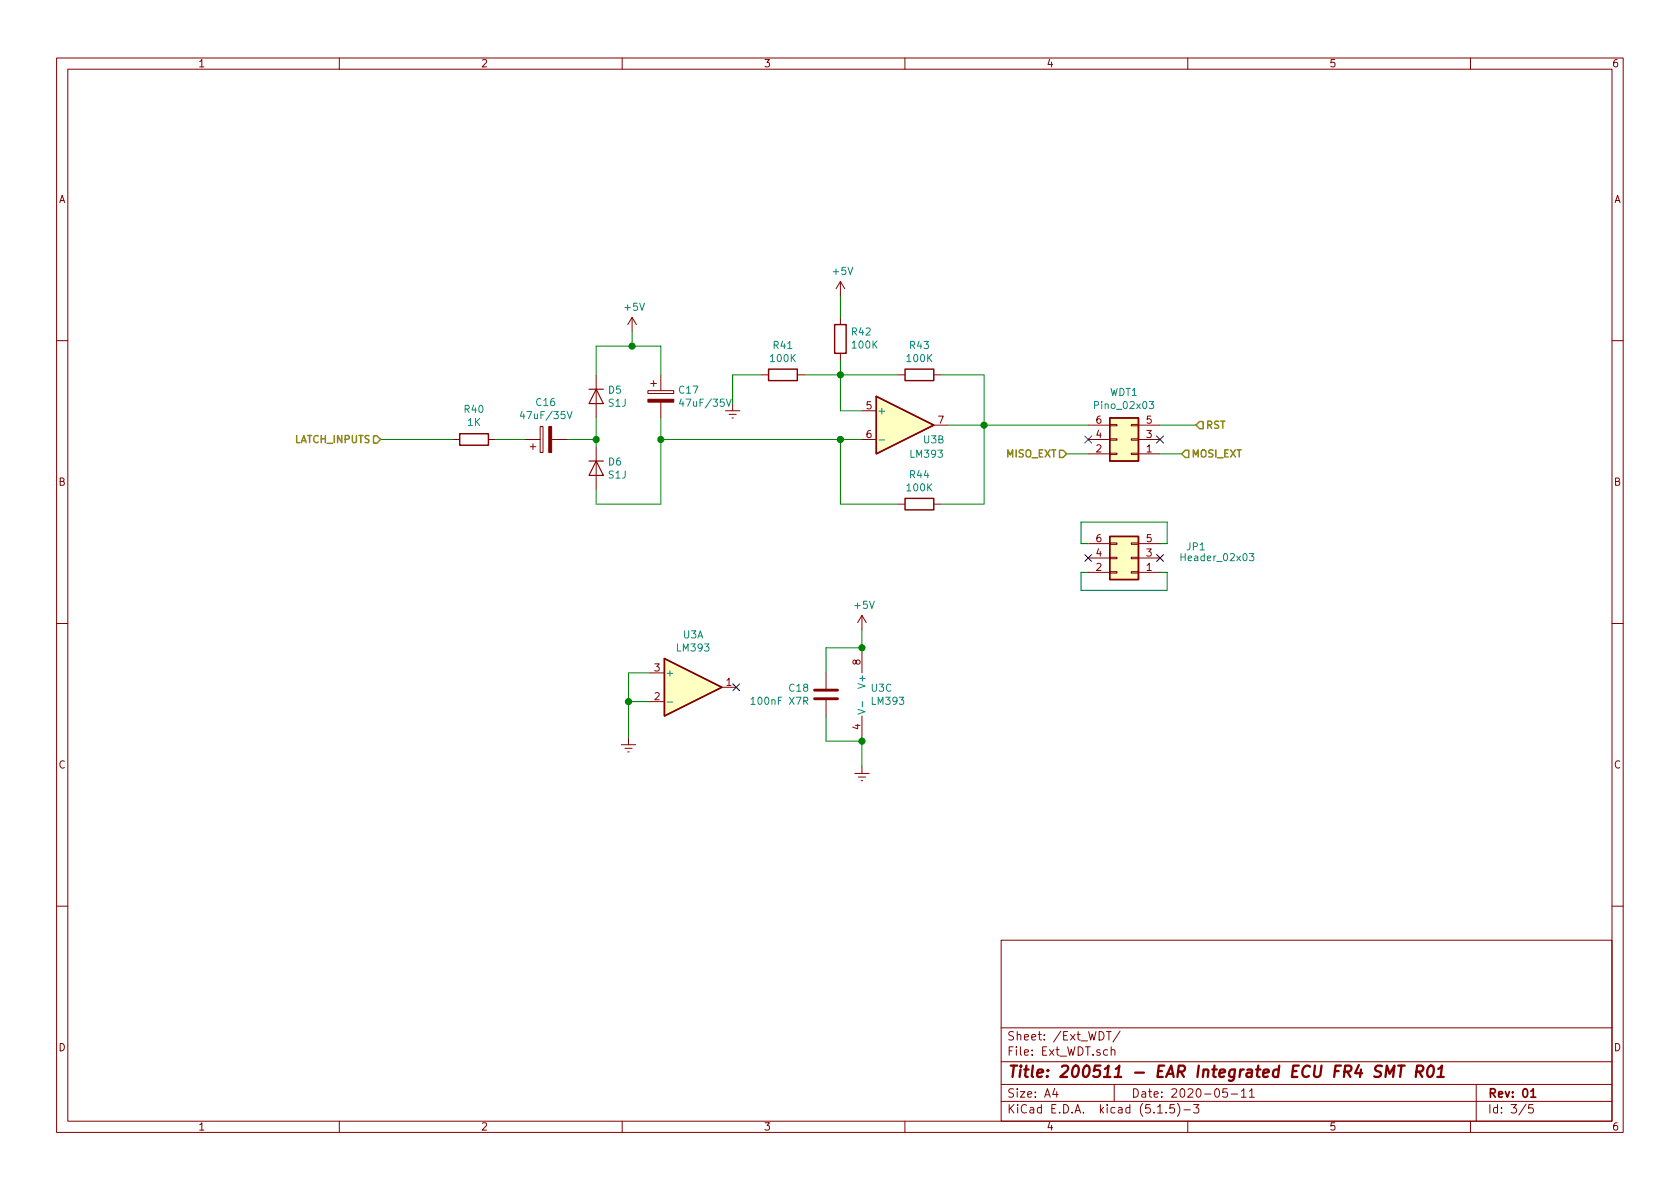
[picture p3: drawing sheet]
EESchema Schematic File Version 4
EELAYER 30 0
EELAYER END
$Descr A4 11693 8268
encoding utf-8
Sheet 3 5
Title "200511 - EAR Integrated ECU FR4 SMT R01"
Date "2020-05-11"
Rev "01"
Comp ""
Comment1 ""
Comment2 ""
Comment3 ""
Comment4 ""
$EndDescr
Text HLabel 7425 3150 0    50   Input ~ 10
MISO_EXT
Text HLabel 8225 3150 2    50   Input ~ 10
MOSI_EXT
Text HLabel 8325 2950 2    50   Input ~ 10
RST
$Comp
L Device:R R?
U 1 1
P 3300 3050
AR Path="/5F3E7673" Ref="R?"  Part="1" 
AR Path="/5F36C4C1/5F3E7673" Ref="R40"  Part="1" 
F 0 "R40" V 3507 3050 50  0000 C CNN
F 1 "1K" V 3416 3050 50  0000 C CNN
F 2 "Resistor_SMD:R_0805_2012Metric" V 3230 3050 50  0001 C CNN
F 3 "~" H 3300 3050 50  0001 C CNN
	1    3300 3050
	0    -1   -1   0   
$EndComp
$Comp
L Device:CP C?
U 1 1
P 3800 3050
AR Path="/5F3E76BA" Ref="C?"  Part="1" 
AR Path="/5F36C4C1/5F3E76BA" Ref="C16"  Part="1" 
F 0 "C16" V 4055 3050 50  0000 C CNN
F 1 "47uF/35V" V 3964 3050 50  0000 C CNN
F 2 "Capacitor_THT:CP_Radial_D5.0mm_P2.50mm" H 3838 2900 50  0001 C CNN
F 3 "~" H 3800 3050 50  0001 C CNN
	1    3800 3050
	0    -1   -1   0   
$EndComp
$Comp
L Device:R R?
U 1 1
P 5850 2350
AR Path="/5E9F6A7F/5F3E76C1" Ref="R?"  Part="1" 
AR Path="/5F3E76C1" Ref="R?"  Part="1" 
AR Path="/5F36C4C1/5F3E76C1" Ref="R42"  Part="1" 
F 0 "R42" H 5780 2304 50  0000 R CNN
F 1 "100K" H 5780 2395 50  0000 R CNN
F 2 "Resistor_SMD:R_0805_2012Metric" V 5780 2350 50  0001 C CNN
F 3 "~" H 5850 2350 50  0001 C CNN
	1    5850 2350
	-1   0    0    1   
$EndComp
$Comp
L power:+5V #PWR?
U 1 1
P 5850 2050
AR Path="/5F3E76C8" Ref="#PWR?"  Part="1" 
AR Path="/5F36C4C1/5F3E76C8" Ref="#PWR064"  Part="1" 
F 0 "#PWR064" H 5850 1900 50  0001 C CNN
F 1 "+5V" H 5865 2223 50  0000 C CNN
F 2 "" H 5850 2050 50  0001 C CNN
F 3 "" H 5850 2050 50  0001 C CNN
	1    5850 2050
	1    0    0    -1  
$EndComp
$Comp
L Diode:1N4007 D?
U 1 1
P 4150 2750
AR Path="/5F3F7189" Ref="D?"  Part="1" 
AR Path="/5F36C4C1/5F3F7189" Ref="D5"  Part="1" 
F 0 "D5" V 4104 2829 50  0000 L CNN
F 1 "S1J" V 4195 2829 50  0000 L CNN
F 2 "Diode_SMD:D_SMA" H 4150 2575 50  0001 C CNN
F 3 "http://www.vishay.com/docs/88503/1n4001.pdf" H 4150 2750 50  0001 C CNN
	1    4150 2750
	0    1    1    0   
$EndComp
$Comp
L Diode:1N4007 D?
U 1 1
P 4150 3250
AR Path="/5F3F782B" Ref="D?"  Part="1" 
AR Path="/5F36C4C1/5F3F782B" Ref="D6"  Part="1" 
F 0 "D6" V 4104 3329 50  0000 L CNN
F 1 "S1J" V 4195 3329 50  0000 L CNN
F 2 "Diode_SMD:D_SMA" H 4150 3075 50  0001 C CNN
F 3 "http://www.vishay.com/docs/88503/1n4001.pdf" H 4150 3250 50  0001 C CNN
	1    4150 3250
	0    1    1    0   
$EndComp
$Comp
L Device:CP C?
U 1 1
P 4600 2750
AR Path="/5F3F7D37" Ref="C?"  Part="1" 
AR Path="/5F36C4C1/5F3F7D37" Ref="C17"  Part="1" 
F 0 "C17" H 4718 2796 50  0000 L CNN
F 1 "47uF/35V" H 4718 2705 50  0000 L CNN
F 2 "Capacitor_THT:CP_Radial_D5.0mm_P2.50mm" H 4638 2600 50  0001 C CNN
F 3 "~" H 4600 2750 50  0001 C CNN
	1    4600 2750
	1    0    0    -1  
$EndComp
Wire Wire Line
	6000 3050 5850 3050
Wire Wire Line
	4600 3050 4600 3500
Wire Wire Line
	4600 3500 4150 3500
Wire Wire Line
	4150 3500 4150 3400
Wire Wire Line
	4150 2900 4150 3050
Wire Wire Line
	4150 2400 4400 2400
Wire Wire Line
	4600 2900 4600 3050
Connection ~ 4600 3050
Wire Wire Line
	4150 2400 4150 2600
Wire Wire Line
	4600 2400 4600 2600
Wire Wire Line
	3950 3050 4150 3050
Connection ~ 4150 3050
Wire Wire Line
	4150 3050 4150 3100
Wire Wire Line
	3650 3050 3450 3050
$Comp
L power:+5V #PWR?
U 1 1
P 4400 2300
AR Path="/5F400224" Ref="#PWR?"  Part="1" 
AR Path="/5F36C4C1/5F400224" Ref="#PWR062"  Part="1" 
F 0 "#PWR062" H 4400 2150 50  0001 C CNN
F 1 "+5V" H 4415 2473 50  0000 C CNN
F 2 "" H 4400 2300 50  0001 C CNN
F 3 "" H 4400 2300 50  0001 C CNN
	1    4400 2300
	1    0    0    -1  
$EndComp
Wire Wire Line
	4400 2300 4400 2400
Connection ~ 4400 2400
Wire Wire Line
	4400 2400 4600 2400
Wire Wire Line
	6000 2850 5850 2850
Wire Wire Line
	5850 2850 5850 2600
Wire Wire Line
	5850 2200 5850 2050
$Comp
L Device:R R?
U 1 1
P 6400 2600
AR Path="/5E9F6A7F/5F405C3D" Ref="R?"  Part="1" 
AR Path="/5F405C3D" Ref="R?"  Part="1" 
AR Path="/5F36C4C1/5F405C3D" Ref="R43"  Part="1" 
F 0 "R43" V 6193 2600 50  0000 C CNN
F 1 "100K" V 6284 2600 50  0000 C CNN
F 2 "Resistor_SMD:R_0805_2012Metric" V 6330 2600 50  0001 C CNN
F 3 "~" H 6400 2600 50  0001 C CNN
	1    6400 2600
	0    1    1    0   
$EndComp
$Comp
L Device:R R?
U 1 1
P 5450 2600
AR Path="/5E9F6A7F/5F40639D" Ref="R?"  Part="1" 
AR Path="/5F40639D" Ref="R?"  Part="1" 
AR Path="/5F36C4C1/5F40639D" Ref="R41"  Part="1" 
F 0 "R41" V 5243 2600 50  0000 C CNN
F 1 "100K" V 5334 2600 50  0000 C CNN
F 2 "Resistor_SMD:R_0805_2012Metric" V 5380 2600 50  0001 C CNN
F 3 "~" H 5450 2600 50  0001 C CNN
	1    5450 2600
	0    1    1    0   
$EndComp
$Comp
L power:GNDREF #PWR?
U 1 1
P 5100 2800
AR Path="/5F40684A" Ref="#PWR?"  Part="1" 
AR Path="/5F36C4C1/5F40684A" Ref="#PWR063"  Part="1" 
F 0 "#PWR063" H 5100 2550 50  0001 C CNN
F 1 "GNDREF" H 5105 2627 50  0001 C CNN
F 2 "" H 5100 2800 50  0001 C CNN
F 3 "" H 5100 2800 50  0001 C CNN
	1    5100 2800
	1    0    0    -1  
$EndComp
Wire Wire Line
	5100 2800 5100 2600
Wire Wire Line
	5100 2600 5300 2600
Wire Wire Line
	5600 2600 5850 2600
Connection ~ 5850 2600
Wire Wire Line
	5850 2600 5850 2500
Wire Wire Line
	6250 2600 5850 2600
Wire Wire Line
	6550 2600 6850 2600
Wire Wire Line
	6850 2600 6850 2950
Wire Wire Line
	6850 2950 6600 2950
$Comp
L Device:R R?
U 1 1
P 6400 3500
AR Path="/5E9F6A7F/5F40B74A" Ref="R?"  Part="1" 
AR Path="/5F40B74A" Ref="R?"  Part="1" 
AR Path="/5F36C4C1/5F40B74A" Ref="R44"  Part="1" 
F 0 "R44" V 6193 3500 50  0000 C CNN
F 1 "100K" V 6284 3500 50  0000 C CNN
F 2 "Resistor_SMD:R_0805_2012Metric" V 6330 3500 50  0001 C CNN
F 3 "~" H 6400 3500 50  0001 C CNN
	1    6400 3500
	0    1    1    0   
$EndComp
Wire Wire Line
	6250 3500 5850 3500
Wire Wire Line
	5850 3500 5850 3050
Connection ~ 5850 3050
Wire Wire Line
	5850 3050 4600 3050
Wire Wire Line
	6550 3500 6850 3500
Wire Wire Line
	6850 3500 6850 2950
Connection ~ 6850 2950
$Comp
L Amplifier_Operational:LM358 U?
U 1 1
P 4825 4775
AR Path="/5E9F6A7F/5F42358A" Ref="U?"  Part="2" 
AR Path="/5F36C4C1/5F42358A" Ref="U3"  Part="1" 
F 0 "U3" H 4825 5142 50  0000 C CNN
F 1 "LM393" H 4825 5051 50  0000 C CNN
F 2 "Package_SO:SOIC-8_3.9x4.9mm_P1.27mm" H 4825 4775 50  0001 C CNN
F 3 "http://www.ti.com/lit/ds/symlink/lm2904-n.pdf" H 4825 4775 50  0001 C CNN
	1    4825 4775
	1    0    0    -1  
$EndComp
$Comp
L Amplifier_Operational:LM358 U?
U 3 1
P 6100 4825
AR Path="/5E9F6A7F/5F423590" Ref="U?"  Part="3" 
AR Path="/5F36C4C1/5F423590" Ref="U3"  Part="3" 
F 0 "U3" H 6058 4871 50  0000 L CNN
F 1 "LM393" H 6058 4780 50  0000 L CNN
F 2 "Package_SO:SOIC-8_3.9x4.9mm_P1.27mm" H 6100 4825 50  0001 C CNN
F 3 "http://www.ti.com/lit/ds/symlink/lm2904-n.pdf" H 6100 4825 50  0001 C CNN
	3    6100 4825
	1    0    0    -1  
$EndComp
Wire Wire Line
	4525 4675 4375 4675
Wire Wire Line
	4375 4675 4375 4875
Wire Wire Line
	4525 4875 4375 4875
Connection ~ 4375 4875
Wire Wire Line
	4375 4875 4375 5125
$Comp
L power:+5V #PWR?
U 1 1
P 6000 4375
AR Path="/5E9F6A7F/5F42359B" Ref="#PWR?"  Part="1" 
AR Path="/5F36C4C1/5F42359B" Ref="#PWR065"  Part="1" 
F 0 "#PWR065" H 6000 4225 50  0001 C CNN
F 1 "+5V" H 6015 4548 50  0000 C CNN
F 2 "" H 6000 4375 50  0001 C CNN
F 3 "" H 6000 4375 50  0001 C CNN
	1    6000 4375
	1    0    0    -1  
$EndComp
Wire Wire Line
	6000 5125 6000 5150
Wire Wire Line
	6000 4525 6000 4500
NoConn ~ 5125 4775
$Comp
L Device:C C?
U 1 1
P 5750 4825
AR Path="/5E9F6A7F/5F4235A4" Ref="C?"  Part="1" 
AR Path="/5F36C4C1/5F4235A4" Ref="C18"  Part="1" 
F 0 "C18" H 5636 4871 50  0000 R CNN
F 1 "100nF X7R" H 5636 4780 50  0000 R CNN
F 2 "Capacitor_SMD:C_0805_2012Metric" H 5788 4675 50  0001 C CNN
F 3 "~" H 5750 4825 50  0001 C CNN
	1    5750 4825
	1    0    0    -1  
$EndComp
Wire Wire Line
	5750 4675 5750 4500
Wire Wire Line
	5750 4500 6000 4500
Connection ~ 6000 4500
Wire Wire Line
	6000 4500 6000 4375
Wire Wire Line
	5750 4975 5750 5150
Wire Wire Line
	5750 5150 6000 5150
Connection ~ 6000 5150
Wire Wire Line
	6000 5150 6000 5325
$Comp
L power:GNDREF #PWR?
U 1 1
P 4375 5125
AR Path="/5F4235B2" Ref="#PWR?"  Part="1" 
AR Path="/5E9F6A7F/5F4235B2" Ref="#PWR?"  Part="1" 
AR Path="/5F36C4C1/5F4235B2" Ref="#PWR061"  Part="1" 
F 0 "#PWR061" H 4375 4875 50  0001 C CNN
F 1 "GNDREF" H 4380 4952 50  0001 C CNN
F 2 "" H 4375 5125 50  0001 C CNN
F 3 "" H 4375 5125 50  0001 C CNN
	1    4375 5125
	1    0    0    -1  
$EndComp
$Comp
L power:GNDREF #PWR?
U 1 1
P 6000 5325
AR Path="/5F4235B8" Ref="#PWR?"  Part="1" 
AR Path="/5E9F6A7F/5F4235B8" Ref="#PWR?"  Part="1" 
AR Path="/5F36C4C1/5F4235B8" Ref="#PWR066"  Part="1" 
F 0 "#PWR066" H 6000 5075 50  0001 C CNN
F 1 "GNDREF" H 6005 5152 50  0001 C CNN
F 2 "" H 6000 5325 50  0001 C CNN
F 3 "" H 6000 5325 50  0001 C CNN
	1    6000 5325
	1    0    0    -1  
$EndComp
Text HLabel 2650 3050 0    50   Input ~ 10
LATCH_INPUTS
Wire Wire Line
	2650 3050 3150 3050
$Comp
L Amplifier_Operational:LM358 U?
U 2 1
P 6300 2950
AR Path="/5E9F6A7F/5F3FB4FF" Ref="U?"  Part="1" 
AR Path="/5F36C4C1/5F3FB4FF" Ref="U3"  Part="2" 
F 0 "U3" H 6500 2850 50  0000 C CNN
F 1 "LM393" H 6450 2750 50  0000 C CNN
F 2 "Package_SO:SOIC-8_3.9x4.9mm_P1.27mm" H 6300 2950 50  0001 C CNN
F 3 "http://www.ti.com/lit/ds/symlink/lm2904-n.pdf" H 6300 2950 50  0001 C CNN
	2    6300 2950
	1    0    0    -1  
$EndComp
Wire Wire Line
	8225 3150 8075 3150
Wire Wire Line
	7575 3150 7425 3150
Wire Wire Line
	8075 2950 8325 2950
Wire Wire Line
	6850 2950 7575 2950
NoConn ~ 8075 3050
NoConn ~ 7575 3050
Wire Wire Line
	8125 3975 8125 4100
Wire Wire Line
	8125 4100 7525 4100
Wire Wire Line
	7525 3975 7575 3975
Wire Wire Line
	8075 3975 8125 3975
Wire Wire Line
	7525 3775 7525 3625
Wire Wire Line
	7525 3625 8125 3625
Wire Wire Line
	8125 3625 8125 3775
Wire Wire Line
	8125 3775 8075 3775
Wire Wire Line
	7525 3775 7575 3775
NoConn ~ 8075 3875
NoConn ~ 7575 3875
$Comp
L Connector_Generic:Conn_02x03_Odd_Even WDT1
U 1 1
P 7875 3050
F 0 "WDT1" H 7925 2725 50  0000 C CNN
F 1 "Pino_02x03" H 7925 2816 50  0000 C CNN
F 2 "Connector_PinHeader_2.54mm:PinHeader_2x03_P2.54mm_Vertical" H 7875 3050 50  0001 C CNN
F 3 "~" H 7875 3050 50  0001 C CNN
	1    7875 3050
	-1   0    0    1   
$EndComp
$Comp
L Connector_Generic:Conn_02x03_Odd_Even JP1
U 1 1
P 7875 3875
F 0 "JP1" H 7425 3800 50  0000 C CNN
F 1 "Header_02x03" H 7275 3875 50  0000 C CNN
F 2 "Connector_PinSocket_2.54mm:PinSocket_2x03_P2.54mm_Vertical" H 7875 3875 50  0001 C CNN
F 3 "~" H 7875 3875 50  0001 C CNN
	1    7875 3875
	-1   0    0    1   
$EndComp
Wire Wire Line
	7525 4100 7525 3975
$EndSCHEMATC
